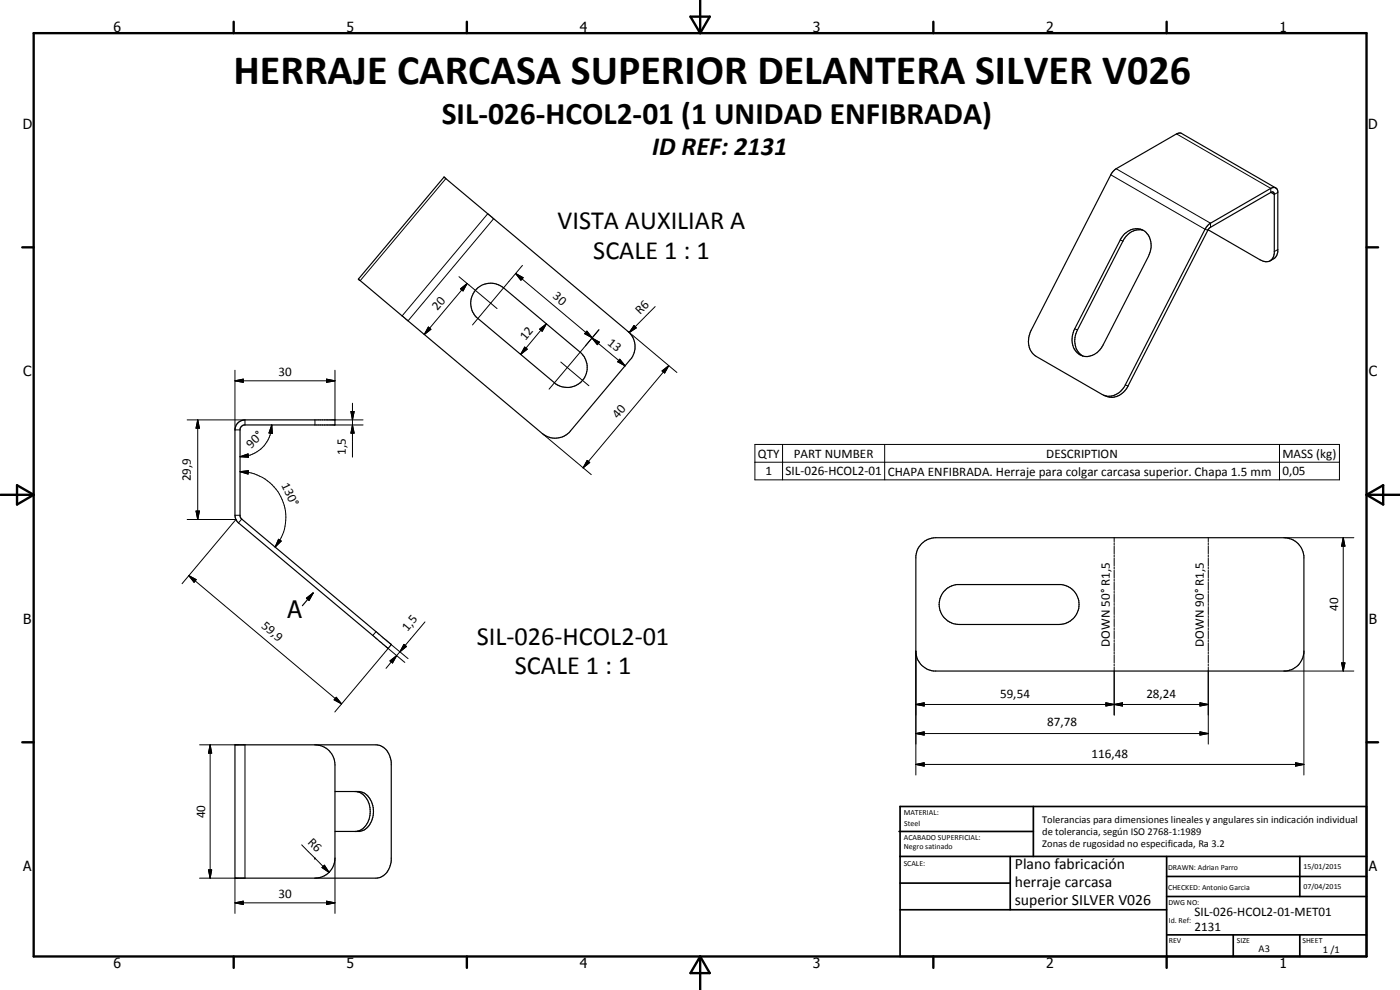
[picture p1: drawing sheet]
<svg xmlns="http://www.w3.org/2000/svg" width="420mm" height="297mm" viewBox="0 0 420 297" stroke-linecap="round" stroke-linejoin="round" font-family="sans-serif">
<g fill="none" stroke="#000" stroke-width=".35">
<path d="M133.3 53.1l55.2 46.3a5.9 5.9 0 0 1 .7 8.5l-18 21.4a6 6 0 0 1-8.4 .8l-55.2-46.3zM334 51.5l1-.9 18.1-10.4 1.3-.3 28.5 16.5-.7-.1-.8 .2-18.4 10.6-1 1.1-24.3 47.3a5.2 5.2 0 0 1-6.9 2.9l-19.8-11.5a5.9 5.9 0 0 1-1.6-7.8zM382.9 56.4l.3 .3 .3 .7v18l-.7 1.8-1.6 1M337.5 70.1a4.5 4.5 0 0 1 5.2-1.2 4.5 4.5 0 0 1 2.8 4.6l-.2 1.8-.6 1.6-13.7 26.6a5.1 5.1 0 0 1-7.3 2.7 6 6 0 0 1-1.2-7.5l14-27.2zM343 69.1a5.3 5.3 0 0 0-6 3.2l-13.6 26.7a5.8 5.8 0 0 0 1.6 7.8M362.5 68.9l15.7 9.1 1.6 .5 1.4-.3M381.2 78.2l.9-1 .3-1.2v-17.9l-.3-.4-.3-.1-19.1 11.1-24.2 47.1a5.3 5.3 0 0 1-7.2 2.8M142.7 87.1a6.1 6.1 0 0 1 8.4-.7l23 19.3a6 6 0 0 1 .8 8.4 6 6 0 0 1-8.5 .8l-23-19.4a6 6 0 0 1-.7-8.4zM71.4 126.9l1-.7 1.1-.2h27v1.5h-27.3l-.7 .4-.5 .8 .1 26.4 .2 .5 45 37.6 .1 .2-.9 1.2-45.4-38.3-.6-1.7v-25.6l.4-1.5zM92 179.5l2-1.6-1.3 2.2zM94 177.9l-3.2 3.8M276.6 163.1l1.9-1.3 2.3-.5h104.5a6.1 6.1 0 0 1 6 5.5v29.2a6 6 0 0 1-5.4 5.3h-105.7a6.1 6.1 0 0 1-5.3-5.3v-29.2l.6-2.3z"/>
<path d="M283.2 177.5a6.1 6.1 0 0 1 4.1-2.1h31.1a6 6 0 0 1 5.4 6.3 6 6 0 0 1-6 5.7h-29.9a6 6 0 0 1-5.5-3.5 6 6 0 0 1 .8-6.4zM70.5 223.5h42.3a5.2 5.2 0 0 1 4.6 5.4v29.2a5.2 5.2 0 0 1-4.6 5.4h-42.3zM94.5 223.5a6 6 0 0 1 6 6v28a6 6 0 0 1-6 6M100.5 237.5h7.4a6 6 0 0 1 4.1 7.1 5.4 5.4 0 0 1-4.1 4.9h-7.4M107 237.5a6.1 6.1 0 0 1 3.9 7.7 5.1 5.1 0 0 1-3.9 4.3"/>
</g>
<g fill="none" stroke="#000" stroke-width=".3">
<path d="M133.8 53.6l-25.7 30.6M333.4 52.5l28.2 16.3 .9 .3M335 50.6l28.3 16.4v1.2M353.1 40.2l28.3 16.3v1.2l1 .6 1.1-.6M146.4 64.1l-25.7 30.7M148.2 65.6l-25.7 30.7M156.8 79.6l-15 17.9M336.2 72l.8 .3M383.5 74.9l-1.1 .6M128.6 98.1l.7 .7-2 1.6zM137.7 83l11.5 9.6M138.2 86.7l2-1.7-1.2 2.3z"/>
<path d="M140.2 85l-12.9 15.4M154.7 82l2.3 1.3-.7 .8zM154.7 82l23 19.3M162 98.8l2-1.6-1.3 2.2zM164 97.2l-7.8 9.1M176.1 99.4l1.6 1.9-2.2-1.2zM179.7 99l-4 4.8M179.8 98.9l-4.1 4.9M188.5 99.4l1 .9M190.3 97.7l.7 .7-2.2 1.4zM196.6 92l-7.8 7.8M322.5 98.7l.9 .3"/>
<path d="M70.5 114.3l2.5-.6v1zM70.5 111.1v17.9h1.5M70.5 114.3h30M98 113.7l2.5 .6-2.5 .4zM100.5 111.1v14.9h8.5M157.5 104.1l.7 .7-2 1.5zM168.3 108.6l2 1.7M170.3 110.3l-5.5 6.5M170.3 110.3l6.4 5.4M175.7 103.8l-5.4 6.5M177.7 101.4l2.2 1.3-.6 .7zM177.7 101.4l9.9 8.4"/>
<path d="M186 107.8l1.6 2-2.2-1.3zM189.6 100.4l13.5 11.4M198.7 111.3l2-1.6-1.2 2.2zM200.7 109.7l-25.7 30.7M337.7 115.5l.8 .3M56.2 126h17.3v1.5M59.3 126l.5 2.5h-1zM59.3 126v29.9M72 137l2.5-.8 .1 1zM81.6 127.5l.1 2.5-1-.1zM81.6 127.5a9.7 9.7 0 0 1-3.3 7.2l-1.8 1.2a8.8 8.8 0 0 1-4.5 1.1M94.5 126v1.5"/>
<path d="M100.5 127.5h8.5M105.3 123.5h1l-.5 2.5zM105.8 127.5l.5 2.5h-1zM105.8 121v16.2M162.8 130.1l14.6 12.3M176.2 138.1l.8 .7-2 1.6zM226.6 133.3h175.4v10.7h-175.4zM226.6 138.7h175.4M234.9 133.3v10.7M265.5 133.3v10.7M384 133.3v10.7M56.2 155.9h14.6l-16.2 19.2"/>
<path d="M58.8 153.3h1l-.5 2.6zM70.5 154.6h1.5M72 141.5l2.5-.3v1zM72 141.5a13.8 13.8 0 0 1 12.5 8 13.8 13.8 0 0 1-1.9 14.6M72.5 155.7l-.9 1.2M56.7 172.7l2.2 1.2-.7 .8zM56.7 172.7l45.8 38.5M83.6 161.8l.8 .5-1.8 1.8zM334.4 161.3v1.3M334.4 162.9v.6M334.4 163.8v2.4M334.4 166.5v.6"/>
<path d="M334.4 167.4v2.4M334.4 170.1v.6M334.4 171.1v2.4M334.4 173.8v.6M334.4 174.7v2.4M334.4 177.4v.6M334.4 178.3v2.5M362.6 161.3v1.3M362.6 162.9v.6M362.6 163.8v2.4M362.6 166.5v.6M362.6 167.4v2.4"/>
<path d="M362.6 170.1v.6M362.6 171.1v2.4M362.6 173.8v.6M362.6 174.7v2.4M362.6 177.4v.6M362.6 178.3v2.5M385.3 161.3h21M403.1 161.3l.5 2.6h-1zM403.1 161.3v40M112.8 189.5l-.9 1.2M117 198.3l2-1.6-1.2 2.2zM117.4 193.4l5.1 4.2"/>
<path d="M119 196.7l-3.1 3.8M120 195.6l-1 1.1M121.2 193.3l.8 .7-2 1.6zM121.5 198.8l-5-4.2-16 19M127.5 186.6l-7.5 9M274.9 195.4v37.1M334.4 181.1v.6M334.4 182v2.4M334.4 184.7v.6M334.4 185.6v2.4M334.4 188.3v.6M334.4 189.2v2.4"/>
<path d="M334.4 191.9v.7M334.4 192.9v2.4M334.4 195.6v.6M334.4 196.5v2.4M334.4 199.3v.5M362.6 181.1v.6M362.6 182v2.4M362.6 184.7v.6M362.6 185.6v2.4M362.6 188.3v.6M362.6 189.2v2.4M362.6 191.9v.7"/>
<path d="M362.6 192.9v2.4M362.6 195.6v.6M362.6 196.5v2.4M362.6 199.3v.5M391.3 195.4v37.1M402.6 198.9h1l-.5 2.4zM100.9 209.2l1.6 2-2.2-1.2zM274.9 211.4l2.5-.5v.9zM274.9 211.4h87.7M331.9 210.9l2.5 .5-2.5 .4zM334.4 211.4l2.5-.5v.9zM334.4 200.2v14.3"/>
<path d="M360.1 210.9l2.5 .5-2.5 .4zM360.1 219.6l2.5 .5-2.5 .5zM362.6 200.2v23.1M385.3 201.3h21M59.9 223.5h13.6v40h-13.6M63.1 223.5l.4 2.5h-.9zM63.1 223.5v40M274.9 220.1l2.5-.5v1zM274.9 229.4l2.5-.5v1zM274.9 220.1h87.7M274.9 229.4h116.4M388.8 228.9l2.5 .5-2.5 .5z"/>
<path d="M90.5 253.5l4 4M94.5 257.5h.1M94.5 257.5l4.3 4.2M97.4 259.6l1.4 2.1-2.2-1.4zM100.5 257.5v16.6M62.6 261h.9l-.4 2.5zM70.5 270.9l2.5-.5v1zM70.5 263.5v10.6M70.5 270.9h30M98 270.4l2.5 .5-2.5 .5z"/>
</g>
<g fill="none" stroke="#000" stroke-width=".71">
<path d="M10.1 9.9h400v277.1h-400zM70.1 6.5v3.4M140.1 6.5v3.4M207.2 5h5.8l-2.9 4.9zM210.1 0v9.9M280.1 6.5v3.4M350.1 6.5v3.4M6.7 74.2h3.4M410.1 74.2h3.5M.1 148.5h10M5.1 145.6l5 2.9-5 2.9zM410.1 148.5h10"/>
<path d="M410.1 148.5l5-2.9v5.8zM6.7 222.7h3.4M410.1 222.7h3.5M70.1 287v3.4M140.1 287v3.4M210.1 287v10M210.1 287l2.9 5h-5.8zM280.1 287v3.4M350.1 287v3.4"/>
</g>
<g fill="none" stroke="#000" stroke-width=".51">
<path d="M269.8 249.5h40.3M270.1 242h140v45h-140zM270.1 257h140M303.2 257v16M310.1 242v15M350.1 257v30M390.1 257v12M270.1 265h33.1M270.1 273h80M350.1 269h60M350.1 263h60M350.1 280.5h60"/>
<path d="M370.1 280.5v6.5M390.1 280.5v6.5"/>
</g>
<g fill="#000">
<path d="M128.6 98.1l.7 .7-2 1.6zM138.2 86.7l2-1.7-1.2 2.3zM154.7 82l2.3 1.3-.7 .8zM162 98.8l2-1.6-1.3 2.2zM190.3 97.7l.7 .7-2.2 1.4zM70.5 114.3l2.5-.6v1zM98 113.7l2.5 .6-2.5 .4zM157.5 104.1l.7 .7-2 1.5zM176.1 99.4l1.6 1.9-2.2-1.2zM177.7 101.4l2.2 1.3-.6 .7zM186 107.8l1.6 2-2.2-1.3zM198.7 111.3l2-1.6-1.2 2.2z"/>
<path d="M59.3 126l.5 2.5h-1zM72 137l2.5-.8 .1 1zM81.6 127.5l.1 2.5-1-.1zM105.3 123.5h1l-.5 2.5zM105.8 127.5l.5 2.5h-1zM176.2 138.1l.8 .7-2 1.6zM58.8 153.3h1l-.5 2.6zM72 141.5l2.5-.3v1zM56.7 172.7l2.2 1.2-.7 .8zM83.6 161.8l.8 .5-1.8 1.8zM403.1 161.3l.5 2.6h-1zM92 179.5l2-1.6-1.3 2.2z"/>
<path d="M117 198.3l2-1.6-1.2 2.2zM121.2 193.3l.8 .7-2 1.6zM402.6 198.9h1l-.5 2.4zM100.9 209.2l1.6 2-2.2-1.2zM274.9 211.4l2.5-.5v.9zM274.9 220.1l2.5-.5v1zM331.9 210.9l2.5 .5-2.5 .4zM334.4 211.4l2.5-.5v.9zM360.1 210.9l2.5 .5-2.5 .4zM63.1 223.5l.4 2.5h-.9zM274.9 229.4l2.5-.5v1zM360.1 219.6l2.5 .5-2.5 .5z"/>
<path d="M388.8 228.9l2.5 .5-2.5 .5zM62.6 261h.9l-.4 2.5zM70.5 270.9l2.5-.5v1zM97.4 259.6l1.4 2.1-2.2-1.4zM98 270.4l2.5 .5-2.5 .5z"/>
</g>
<text font-size="12.6" x="70" y="25.3">HERRAJE CARCASA SUPERIOR DELANTERA SILVER V026</text>
<text font-size="9.4" x="132.6" y="37.1">SIL-026-HCOL2-01 (1 UNIDAD ENFIBRADA)</text>
<g font-size="7.9">
<text x="195.7" y="46.6">ID REF: 2131</text>
<text x="167.3" y="68.8">VISTA AUXILIAR A</text>
<text x="178" y="77.8">SCALE 1 : 1</text>
<text x="143.1" y="193.4">SIL-026-HCOL2-01</text>
<text x="154.5" y="202.4">SCALE 1 : 1</text>
</g>
<text font-size="7.2" x="86.3" y="185.3">A</text>
<g font-size="4.7">
<text x="304.6" y="260.8">Plano fabricación</text>
<text x="304.6" y="266.2">herraje carcasa</text>
<text x="304.6" y="271.6">superior SILVER V026</text>
</g>
<g font-size="4.2">
<text x="34" y="9.6">6</text>
<text x="104" y="9.6">5</text>
<text x="174" y="9.6">4</text>
<text x="244" y="9.6">3</text>
<text x="314" y="9.6">2</text>
<text x="384" y="9.6">1</text>
<text x="6.8" y="38.7">D</text>
<text x="410.6" y="38.7">D</text>
<text x="7" y="112.9">C</text>
<text x="410.8" y="112.9">C</text>
<text x="7" y="187.1">B</text>
<text x="410.8" y="187.1">B</text>
<text x="7" y="261.4">A</text>
<text x="410.8" y="261.4">A</text>
<text x="34" y="290.4">6</text>
<text x="104" y="290.4">5</text>
<text x="174" y="290.4">4</text>
<text x="244" y="290.4">3</text>
<text x="314" y="290.4">2</text>
<text x="384" y="290.4">1</text>
</g>
<g font-size="3.9">
<text x="165.7" y="89.2" transform="rotate(40 165.7 89.2)">30</text>
<text x="131.3" y="93.3" transform="rotate(-50 131.3 93.3)">20</text>
<text x="192.1" y="94.4" transform="rotate(-45 192.1 94.4)">R6</text>
<text x="157.7" y="102.3" transform="rotate(-50 157.7 102.3)">12</text>
<text x="182.1" y="103.2" transform="rotate(40 182.1 103.2)">13</text>
<text x="83.6" y="112.7">30</text>
<text x="185.4" y="125.6" transform="rotate(-50 185.4 125.6)">40</text>
<text x="75.4" y="134.6" transform="rotate(-45 75.4 134.6)">90°</text>
<text x="103.7" y="136.4" transform="rotate(-90 103.7 136.4)">1,5</text>
<text x="227.4" y="137.3">QTY</text>
<text x="238.2" y="137.3">PART NUMBER</text>
<text x="314" y="137.3">DESCRIPTION</text>
<text x="384.9" y="137.4">MASS (kg)</text>
<text x="229.7" y="142.6">1</text>
<text x="235.7" y="142.6">SIL-026-HCOL2-01</text>
<text x="266.4" y="142.7">CHAPA ENFIBRADA. Herraje para colgar carcasa superior. Chapa 1.5 mm</text>
<text x="384.9" y="142.6">0,05</text>
<text x="57.3" y="144.4" transform="rotate(-90 57.3 144.4)">29,9</text>
<text x="84.4" y="145.5" transform="rotate(65 84.4 145.5)">130°</text>
<text x="401.6" y="183.4" transform="rotate(-90 401.6 183.4)">40</text>
<text x="78.3" y="188.1" transform="rotate(40 78.3 188.1)">59,9</text>
<text x="122.3" y="189.7" transform="rotate(-50 122.3 189.7)">1,5</text>
<text x="333.1" y="194" transform="rotate(-90 333.1 194)">DOWN 50° R1,5</text>
<text x="361.3" y="194" transform="rotate(-90 361.3 194)">DOWN 90° R1,5</text>
<text x="300.1" y="209.3">59,54</text>
<text x="344" y="209.3">28,24</text>
<text x="314.3" y="218">87,78</text>
<text x="327.6" y="227.3">116,48</text>
<text x="61.5" y="245.5" transform="rotate(-90 61.5 245.5)">40</text>
<text x="92.2" y="252.9" transform="rotate(45 92.2 252.9)">R6</text>
<text x="83.6" y="269.4">30</text>
<text x="358.5" y="275">SIL-026-HCOL2-01-MET01</text>
<text x="358.5" y="279.4">2131</text>
</g>
<g font-size="3.1">
<text x="312.7" y="246.8">Tolerancias para dimensiones lineales y angulares sin indicación individual</text>
<text x="312.7" y="250.4">de tolerancia, según ISO 2768-1:1989</text>
<text x="312.7" y="254">Zonas de rugosidad no especificada, Ra 3.2</text>
<text x="377.7" y="285.6">A3</text>
<text x="397" y="285.9">1 /1</text>
</g>
<g font-size="2.4">
<text x="271.2" y="244.4">MATERIAL:</text>
<text x="271.3" y="252">ACABADO SUPERFICIAL:</text>
<text x="271.4" y="247.9">Steel</text>
<text x="271.3" y="254.6">Negro satinado</text>
<text x="271.2" y="259.7">SCALE:</text>
<text x="350.6" y="261">DRAWN: Adrian Parro</text>
<text x="391.2" y="260.6">15/01/2015</text>
<text x="350.6" y="267">CHECKED: Antonio Garcia</text>
<text x="391.2" y="266.7">07/04/2015</text>
<text x="350.6" y="271.4">DWG NO:</text>
<text x="350.8" y="276.9">Id. Ref:</text>
<text x="350.8" y="282.8">REV</text>
<text x="371.2" y="282.9">SIZE</text>
<text x="390.9" y="282.9">SHEET</text>
</g>
</svg>
